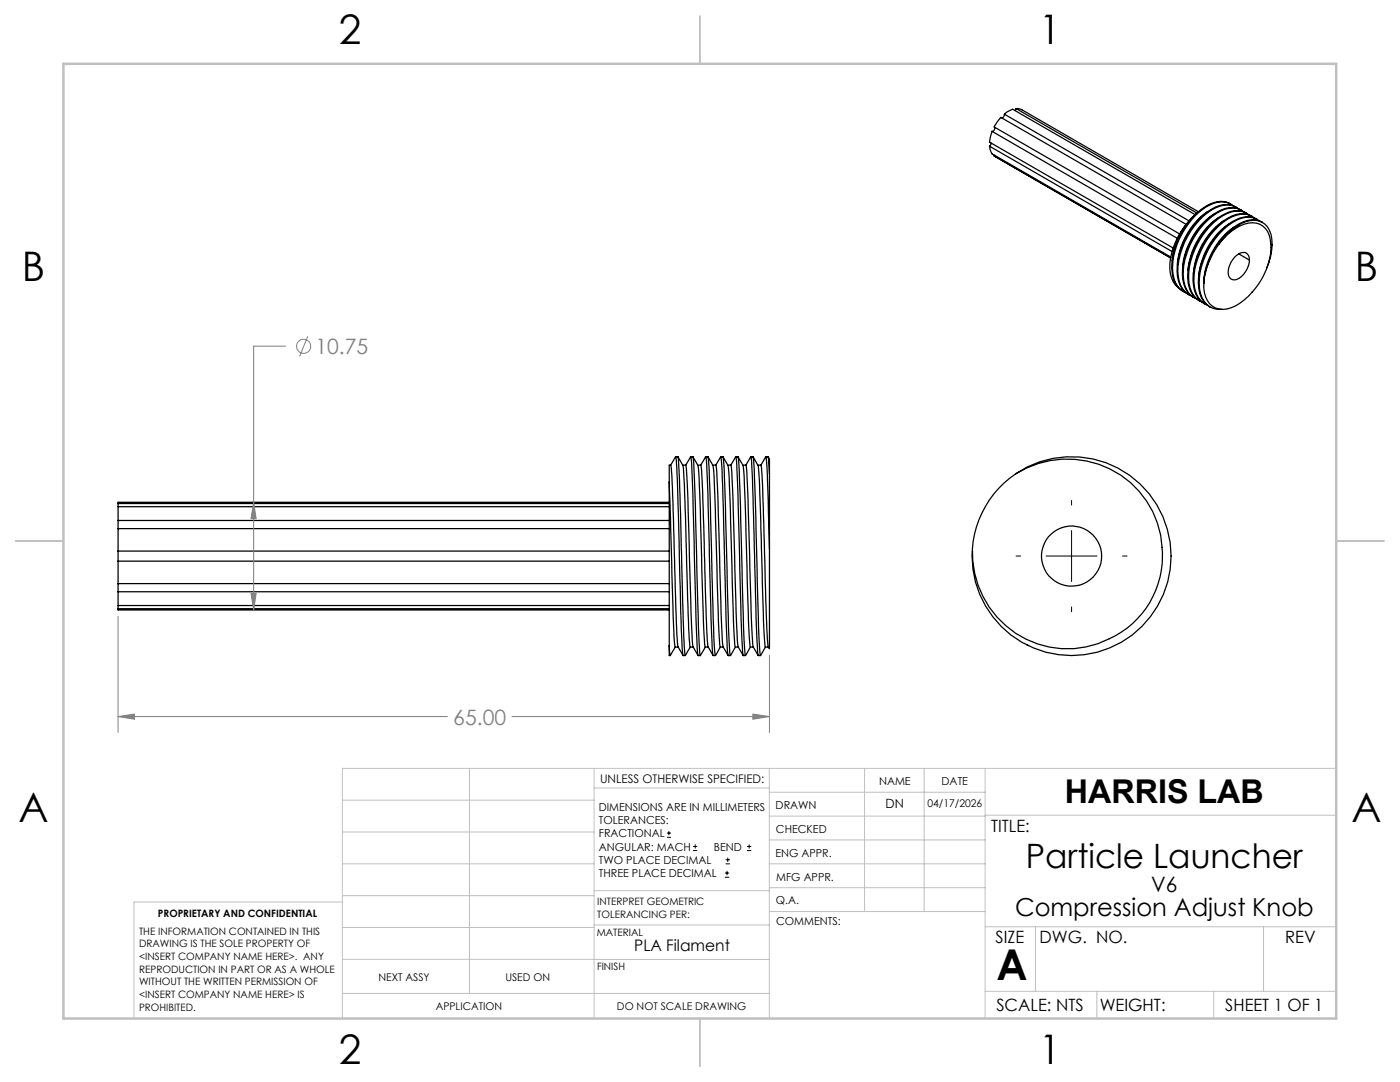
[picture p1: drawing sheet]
<svg xmlns="http://www.w3.org/2000/svg" width="279mm" height="216mm" viewBox="0 0 279 216" stroke-linecap="round" stroke-linejoin="round" font-family="sans-serif">
<g fill="none" stroke="#000" stroke-width=".25">
<path d="M197.5 29.2l.5 1.5 35.6 20.6M197.5 29.2l36.4 21M197.8 28.5l-.3 .7M198 26.2l-.5 2.2 36.6 21.1M198 26.2l36.9 21.4M198.4 31.1l.2 .1M198.4 31.1l35.2 20.3M198.5 25.4a.6 .6 0 0 1-.5 .8M198.5 31l-.1 .1M200.4 22.8l-.1 .6-.3 .1M200.4 22.8l.6-.5 1.1-.5 36.4 21M200.4 22.8l36.9 21.3"/>
<path d="M202.8 21.7l-.3 .3M202.8 21.7l1 .1 35.4 20.5M202.8 21.7l36.1 20.8M236.4 45.2a13.2 13.2 0 0 0-2.8 9.4 4.4 4.4 0 0 0 1.6 2.9M236.4 45.2a13.9 13.9 0 0 0-2.5 6.9M236.7 44.8l-37-21.4-1.2 1.6-.1 .3 37 21.4M238.7 42.7l-1.4 1.4-.9 1.1M241.1 42.2a14.1 14.1 0 0 0-6.1 10.7M242.2 42.8a14.2 14.2 0 0 0-6.2 10.6M243.2 43.4a14.3 14.3 0 0 0-6.1 10.5M243.3 48.7a10.9 10.9 0 0 1 6.2-4.7 3.6 3.6 0 0 1 4.3 3.8 11.4 11.4 0 0 1-1 5.6M243.3 48.7a9.5 9.5 0 0 1 6.6-4.3 3.9 3.9 0 0 1 3.7 4.6 13.8 13.8 0 0 1-7.9 12.4 3.7 3.7 0 0 1-5.3-2.9l-.2-1.9"/>
<path d="M243.3 48.7a15.6 15.6 0 0 0-3.1 7.9M244.3 44a14.2 14.2 0 0 0-6.1 10.6M245.2 44.7a14.4 14.4 0 0 0-6 10.4M245.6 40.7a4.6 4.6 0 0 0-5.1 .5 14.9 14.9 0 0 0-6.6 12.8 4.9 4.9 0 0 0 2.3 4.2M246.1 41a4.6 4.6 0 0 0-5.5 .4 14.7 14.7 0 0 0-6.5 13.1 4.6 4.6 0 0 0 2.6 3.9M246.3 45.3a14.3 14.3 0 0 0-6 10.8M246.5 51.2a1.7 1.7 0 0 1 2.6-.4 3.8 3.8 0 0 1-1.3 4.3 1.54 1.54 0 0 1-2.5 .2 3.9 3.9 0 0 1 1.2-4.1zM246.7 41.3a4.5 4.5 0 0 0-5 .5 15.2 15.2 0 0 0-6.7 13.3 4.5 4.5 0 0 0 2.2 3.7M247.1 41.6a3.9 3.9 0 0 0-4.4-.2 15.1 15.1 0 0 0-7.6 12.8 4.9 4.9 0 0 0 2.6 4.8M247.2 50.7l2.1 1.2M247.7 41.9a4.5 4.5 0 0 0-5 .5 15.4 15.4 0 0 0-6.7 13.3 4.4 4.4 0 0 0 2.3 3.7M248.1 42.2a3.9 3.9 0 0 0-4.3-.2 14.6 14.6 0 0 0-7.5 14.1 4.3 4.3 0 0 0 2.5 3.5"/>
<path d="M248.8 42.5a4.2 4.2 0 0 0-4.5 .3 14.8 14.8 0 0 0-7.2 13 5.3 5.3 0 0 0 2.3 4.2M249.2 42.9a3.9 3.9 0 0 0-4.4-.2 14.9 14.9 0 0 0-7.5 13.7 4.4 4.4 0 0 0 2.6 3.9M249.8 43.1a4.5 4.5 0 0 0-4.9 .5 15.5 15.5 0 0 0-6.8 12.4 5.1 5.1 0 0 0 2.4 4.6M250.3 43.5a3.9 3.9 0 0 0-4.4-.2 14.9 14.9 0 0 0-7.6 13.8 4.4 4.4 0 0 0 2.6 3.8M250.7 43.7a4.7 4.7 0 0 0-4.7 .5 14.7 14.7 0 0 0-6.8 13.1 5 5 0 0 0 2.3 4M250.8 43.7l.1 .1M251.3 44.1a4.3 4.3 0 0 0-5.2 .2 15.1 15.1 0 0 0-6.7 13.4 4.2 4.2 0 0 0 4.5 4M251.8 44.3a4.5 4.5 0 0 0-4.6 .4 15.7 15.7 0 0 0-7 11.9M251.8 44.3l.2 .1M133.6 96.2v32.6M133.6 96.2l.7 24.8a46.5 46.5 0 0 0 .5 8.1M133.8 92.9a271.7 271.7 0 0 1 .9 20.7l.3 10.5 .3 4.9"/>
<path d="M133.8 92.8h-.2v3.4M134.8 91.1l-1 1.8M134.8 91.1l.4 4.7 .7 28a34 34 0 0 0 .4 7h.5l1-1.7M134.8 91.1h.5M135.3 91.2l.3 4.6 .5 17.1a267.1 267.1 0 0 0 .7 17.9M135.3 91.1l.5 .9a3.4 3.4 0 0 1 .7 2.7l.5 17.1a245.5 245.5 0 0 0 .8 17.3M136.3 92.8h.5M136.8 92.8l.4 5.3 .7 23.9 .4 7M137.8 91.1l-1 1.7M137.8 91.1l.2 1.5 .3 6.3 .8 30.4 .2 1.5h.5M137.8 91.1h.5l.2 1.5 .9 32.4 .4 5.8M138.3 91.1l1 1.8"/>
<path d="M139.3 92.9a77.6 77.6 0 0 1 .5 11.1l.8 24.5 .2 .6h.5M139.8 92.9l.2 .9 .2 4.2 .7 25 .4 6M140.8 91.1l-1 1.7h-.5M140.8 91.1l.2 1.5 .3 6.3 .7 26.1 .1 4.3 .2 1.5h.5l1-1.7M140.8 91.1h.5a222.6 222.6 0 0 1 .7 17.3l.5 18.6 .3 3.8M141.3 91.1l1 1.8M142.3 92.9a77.6 77.6 0 0 1 .5 11.1l.6 19.8 .4 5.3M142.3 92.8h.5M142.8 92.8l1-1.7h.5a255.3 255.3 0 0 1 .7 19.8l.4 14.1 .4 5.8M142.8 92.8l.3 1.4 .1 3.9 .7 23.9 .4 7M143.8 91.2l.4 5.5 .9 32.6 .2 1.5h.5M144.3 91.1l1 1.8"/>
<path d="M145.3 92.9a77.6 77.6 0 0 1 .5 11.1l.6 19.8 .4 5.3M145.3 92.8h.5M145.8 92.8l.2 1.4 .2 3.9 .7 23.9 .4 7M146.8 91.1l-1 1.7M146.8 91.1l.2 1.5 .3 6.3 .7 26.1 .3 5.8M146.8 91.1h.5M147.3 91.1l1 1.8M147.3 91.1a597.8 597.8 0 0 1 1 29.8l.2 7.3 .3 2.6M148.3 92.9a67.4 67.4 0 0 1 .5 9 500.2 500.2 0 0 0 1 27.2M148.3 92.8h.5M148.8 92.8l.2 1.4 .2 3.9 .7 23.9 .4 7M149.8 91.1l-1 1.7"/>
<path d="M149.8 91.1l.2 1 .2 3.6 .7 27.3 .3 7.1 .1 .7M149.8 91.1h.5M150.3 91.1l1 1.8M150.3 91.1a597.8 597.8 0 0 1 1 29.8l.2 7.3 .3 2.6h-.5M151.3 92.9l.3 3.8 .8 27.1 .4 5.3M151.3 92.8h.5M152.8 91.2a106.2 106.2 0 0 1 .6 13.4l.2 4.9M153.3 91.2l.3 3.3M153.6 94.5v-1.1a3.3 3.3 0 0 0-.3-2.3h-.5l-.9 1.8a469.1 469.1 0 0 1 .9 26.8l.3 7.8 .2 1.5 .2 .4M153.6 94.5v15M199.3 97.4a19 19 0 0 1 22.3-3.8 19 19 0 0 1 10.2 20.1 18.5 18.5 0 0 1-12.7 14.7 19 19 0 0 1-22-7.7 19 19 0 0 1 2.2-23.3zM202.7 94.5a19.8 19.8 0 0 1 29.6 9 19.8 19.8 0 0 1-15.1 27 19.8 19.8 0 0 1-23.1-20.5"/>
<path d="M23.6 112v4.5M23.6 110v2M23.6 105.5v4.5M23.6 116.5v1.6M23.6 103.9v1.6M23.6 118.1v2.7M23.6 101.1v2.8M23.6 100.5v.6M23.6 116.5h110M23.6 112h110M23.6 110h110M23.6 105.5h110"/>
<path d="M23.6 118.1h110M23.6 103.9h110M23.6 101.1h110M23.6 100.5h110M133.6 100.2h-110v.3M153.6 109.5v19.9M23.6 120.8v.7M23.6 121.5v.2h110M23.6 120.8h110M23.6 121.5h110M133.6 128.8v2h.2l1-1.7M133.6 128.8l.2 2"/>
<path d="M134.8 129.1h.5M135.3 129.1l1 1.7M137.8 129.1h.5M138.3 129.1l1 1.7M140.8 129.1l-1 1.7M141.3 129.1l1 1.7M143.8 129.1h.5M144.3 129.1l1 1.7M146.8 129.1l-1 1.7M146.8 129.1h.5M147.3 129.1l1 1.7M148.3 130.8h.5"/>
<path d="M149.8 129.1l-1 1.7M149.8 129.1h.6M150.3 129.1l1 1.7M152.8 129.1l-1 1.7M152.8 129.1h.6M205 128.7l.2 .1"/>
<circle cx="213.9" cy="111" r="6"/>
</g>
<g fill="none" stroke="#808080" stroke-width=".2">
<path d="M57 69.1h-6.4v52.6M61.4 67.1l-1.6 4M50.1 118.4h1l-.5 3.3zM50.6 100.2l.5 3.3h-1zM23.6 123v23.2M153.6 130.7v15.5M23.6 143l3.2-.5v1zM23.6 143h65.7M102.2 143h51.4M150.2 142.5l3.4 .5-3.4 .5z"/>
<circle cx="60.6" cy="69.1" r="1.42"/>
</g>
<g fill="none" stroke="#000" stroke-width=".2">
<path d="M213.9 99.9v.9M202.8 110.9h.9M208.8 110.9h10.1M213.9 105.9v10.1M224 110.9h.9M213.9 121.1v1M133.1 167.1h.8M133.1 166.2h.8M133.5 165.8v.9M138.3 169.7h.8M138.3 168.9h.8M138.7 168.5v.8"/>
<path d="M144.7 175h.8M144.7 174.2h.8M144.8 172.4h.9M144.8 171.6h.9M145.1 173.8v.8M145.2 171.1v.9M149.1 169.7h.8M149.1 168.9h.8M149.5 168.5v.8"/>
</g>
<g fill="none" stroke="#c0c0c0" stroke-width=".2">
<path d="M68.3 159.7h50.3M93.7 153.3v44.9M118.6 153.3v49.9M118.6 157.2h34.9M153.5 153.3v49.9M153.5 158.1h43.1M172.5 153.3v28.6M184.4 153.3v28.6M196.6 153.3v49.9M266.7 153.3h-198.4v49.9M68.3 178.7h50.3M68.3 172.4h50.3"/>
<path d="M68.3 166h50.3M68.3 180h-41.6v23.2M118.6 177.7h35M153.5 167.6h43.1M153.5 162.8h43.1M153.5 172.4h43.1M153.5 177.1h43.1M196.6 162.7h70.1M68.3 198.2h85.2M68.3 191.4l85.2 .1M68.3 185.1h50.3M118.6 184.6h35"/>
<path d="M153.6 181.9h43M196.6 197.8h70.1M196.6 184.9h70.1M206.7 184.9v12.9M218.9 197.8v5.4M242.2 197.8v5.4M252.2 184.9v12.9"/>
</g>
<path d="M139.7 3.2v9.5M3.1 107.9h9.6M266.7 107.9h9.5M139.7 203.2v9.6" fill="none" stroke="#c0c0c0" stroke-width=".25"/>
<path d="M12.7 12.7h254v190.5h-254z" fill="none" stroke="#c0c0c0" stroke-width=".5"/>
<path d="M23.6 143l3.2-.5v1zM150.2 142.5l3.4 .5-3.4 .5zM50.1 118.4h1l-.5 3.3zM50.6 100.2l.5 3.3h-1z" fill="#808080"/>
<text font-size="8.5" x="198.9" y="195.5">A</text>
<g font-size="8.1">
<text x="67.6" y="8.9">2</text>
<text x="207.3" y="8.9">1</text>
<text x="4.4" y="56.2">B</text>
<text x="270.4" y="56.2">B</text>
<text x="3.7" y="164.1">A</text>
<text x="269.7" y="164.1">A</text>
<text x="67.6" y="212.4">2</text>
<text x="207.3" y="212.4">1</text>
</g>
<text font-size="6.7" x="204.7" y="173.1">Particle Launcher</text>
<text font-size="6.5" x="212.5" y="160.2">HARRIS LAB</text>
<text font-size="4.9" x="202.6" y="182.7">Compression Adjust Knob</text>
<g font-size="4.2" fill="#808080">
<text x="62.9" y="70.6">10.75</text>
<text x="90.5" y="144.6">65.00</text>
</g>
<text font-size="4.2" x="229.8" y="177.9">V6</text>
<g font-size="3.4">
<text x="197.8" y="166">TITLE:</text>
<text x="198.7" y="188.1">SIZE</text>
<text x="207.5" y="188.1">DWG. NO.</text>
<text x="256.5" y="188.2">REV</text>
<text x="198.8" y="201.7">SCALE: NTS</text>
<text x="219.5" y="201.8">WEIGHT:</text>
<text x="244.5" y="201.7">SHEET 1 OF 1</text>
</g>
<text font-size="3.2" x="126.6" y="189.8">PLA Filament</text>
<text font-size="2.5" x="176.7" y="161.3">DN</text>
<text font-size="2.4" x="119.8" y="156.2">UNLESS OTHERWISE SPECIFIED:</text>
<g font-size="2.2">
<text x="119.5" y="161.8">DIMENSIONS ARE IN MILLIMETERS</text>
<text x="154.8" y="161.4">DRAWN</text>
<text x="175.4" y="156.6">NAME</text>
<text x="187.9" y="156.7">DATE</text>
<text x="119.5" y="164.4">TOLERANCES:</text>
<text x="119.5" y="167.1">FRACTIONAL</text>
<text x="154.9" y="166.3">CHECKED</text>
<text x="119.5" y="169.7">ANGULAR: MACH</text>
<text x="119.5" y="172.4">TWO PLACE DECIMAL</text>
<text x="142.5" y="169.7">BEND</text>
<text x="154.8" y="170.9">ENG APPR.</text>
<text x="119.5" y="175">THREE PLACE DECIMAL</text>
<text x="154.9" y="175.7">MFG APPR.</text>
<text x="154.9" y="180.4">Q.A.</text>
<text x="154.9" y="184.6">COMMENTS:</text>
</g>
<g font-size="2.1">
<text x="185.1" y="161.1">04/17/2026</text>
<text x="75.5" y="195.7">NEXT ASSY</text>
<text x="100.9" y="195.7">USED ON</text>
<text x="86.9" y="201.5">APPLICATION</text>
<text x="123.1" y="201.6">DO NOT SCALE DRAWING</text>
</g>
<g font-size="2">
<text x="31.5" y="182.9">PROPRIETARY AND CONFIDENTIAL</text>
<text x="119.2" y="180.6">INTERPRET GEOMETRIC</text>
<text x="119.2" y="183.1">TOLERANCING PER:</text>
<text x="27.8" y="186.5">THE INFORMATION CONTAINED IN THIS</text>
<text x="27.8" y="189">DRAWING IS THE SOLE PROPERTY OF</text>
<text x="27.8" y="191.6">&lt;INSERT COMPANY NAME HERE&gt;. ANY</text>
<text x="119.1" y="186.7">MATERIAL</text>
<text x="27.8" y="194.1">REPRODUCTION IN PART OR AS A WHOLE</text>
<text x="27.8" y="196.6">WITHOUT THE WRITTEN PERMISSION OF</text>
<text x="119.1" y="193.5">FINISH</text>
<text x="27.8" y="199.1">&lt;INSERT COMPANY NAME HERE&gt; IS</text>
<text x="27.8" y="201.7">PROHIBITED.</text>
</g>
</svg>
